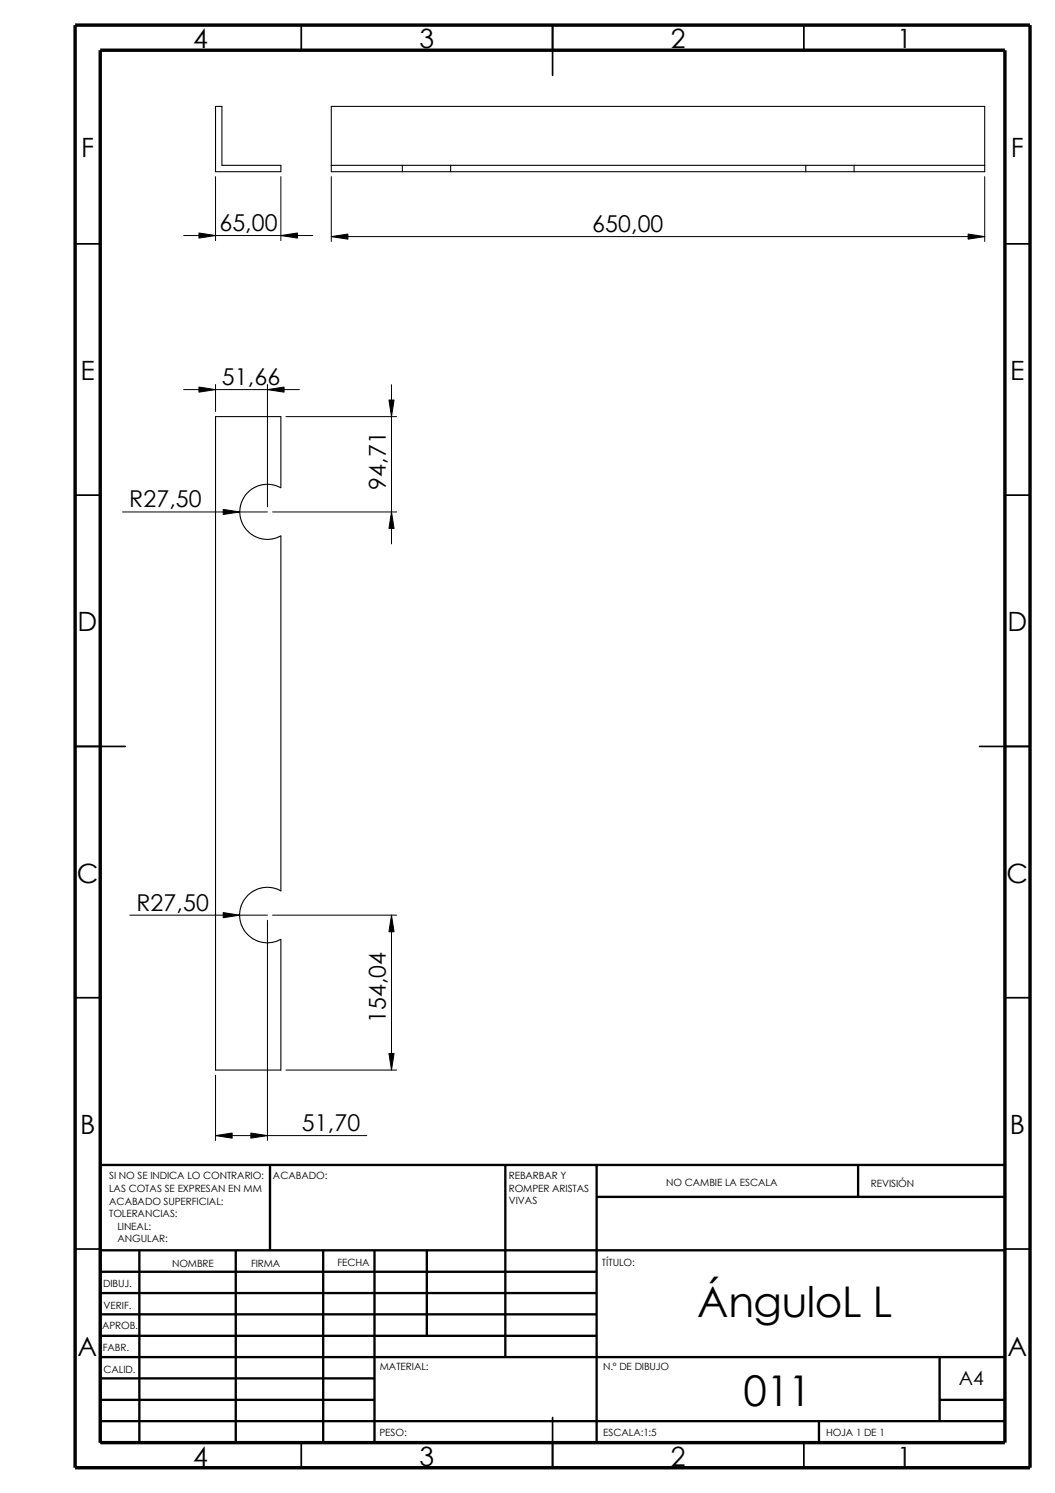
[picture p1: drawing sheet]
<svg xmlns="http://www.w3.org/2000/svg" width="210mm" height="297mm" viewBox="0 0 210 297" stroke-linecap="round" stroke-linejoin="round" font-family="sans-serif">
<g fill="none" stroke="#000" stroke-width=".34">
<path d="M59.9 5v5M109.9 5v10M159.9 5v5M14.9 48.5h5M199.9 48.5h5M14.9 98.5h5M199.9 98.5h5M14.9 148.5h10M194.9 148.5h10M14.9 198.5h5M199.9 198.5h5M14.9 248.5h5"/>
<path d="M199.9 248.5h5M59.9 287v5M109.9 282v10M159.9 287v5"/>
</g>
<g fill="none" stroke="#000" stroke-width=".47">
<path d="M53.7 231.8v17M100.5 231.8v38.2M118.7 231.8v55.2M118.7 238.1h81.2M170.7 231.8v6.3M199.9 231.8h-180v55.2M19.9 248.8h180M19.9 257.3h98.8M19.9 253h98.8M27.7 248.8v38.2M46.9 248.8v38.2M64.3 248.8v38.2"/>
<path d="M74.5 248.8v38.2M84.9 248.8v17M19.9 265.8h98.8M19.9 261.5h98.8M19.9 278.5h54.6M19.9 274.2h54.6M19.9 270h180M186.9 278.5h13M186.9 270v12.7M19.9 282.7h180M162.9 282.7v4.3"/>
</g>
<path d="M14.9 5h190v287h-190zM19.9 10h180v277h-180z" fill="none" stroke="#000" stroke-width=".68" stroke-linecap="butt"/>
<path d="M42.9 21.2h1.3v11.7h11.7v1.3h-13zM65.9 32.9h130M65.9 21.2h130v13h-130zM80.1 32.9v1.3M89.7 32.9v1.3M160.3 32.9v1.3M169.9 32.9v1.3M42.9 82.9h13l-.1 14.1-1.4-.5-1.6-.1-1.2 .2-1.1 .5-1.1 .8-1 1.2-.5 1.2-.2 1.2 .1 1.4 .3 1.1 1 1.5 1 .9 1.3 .6 1.4 .3 1.6-.1 1.5-.6v70.6l-1.2-.5-1.2-.2-1.3 .1-1.7 .6-1.2 .9-.8 1.1-.6 1.3-.2 1.2 .1 1.4 .6 1.7 .8 1.1 1.1 .9 1.3 .6 1.3 .2 1.3-.1 1.7-.6v26h-13z" fill="none" stroke="#000" stroke-width=".21"/>
<g fill="none" stroke="#000" stroke-width=".2">
<path d="M42.9 35.1v12.8M55.9 35.1v12.8M65.9 35.1v12.9M195.9 35.1v12.9M36.5 46.9h25.7M39.6 46.4l3.3 .5-3.3 .5zM55.9 46.9l3.3-.5v1zM65.9 47.1l3.3-.5v1zM65.9 47.1h130M192.6 46.6l3.3 .5-3.3 .5zM36.5 77.5h23.1M39.6 77l3.3 .5-3.3 .5z"/>
<path d="M42.9 76.5v5.4M53.2 77.5l3.3-.5v1zM53.2 76.5v24.3M77.4 79.6h1l-.5 3.3zM77.9 76.5v31.7M56.9 82.9h22M24.4 101.9h28.8M44.4 101.3l3.3 .6-3.3 .5zM54.2 101.9h24.7M77.9 101.9l.5 3.3h-1zM25.8 182.1h27.4M44.4 181.6l3.3 .5-3.3 .5z"/>
<path d="M53.2 183.1v43.8M54.2 182.1h24.7M77.9 182.1l.5 3.3h-1zM77.9 182.1v30.8M42.9 213.9v13M56.9 212.9h22M77.4 209.6h1l-.5 3.3zM42.9 225.9l3.3-.5v1zM42.9 225.9h30.1M49.9 225.4l3.3 .5-3.3 .5z"/>
</g>
<g fill="#000">
<path d="M39.6 46.4l3.3 .5-3.3 .5zM55.9 46.9l3.3-.5v1zM65.9 47.1l3.3-.5v1zM192.6 46.6l3.3 .5-3.3 .5zM39.6 77l3.3 .5-3.3 .5zM53.2 77.5l3.3-.5v1zM77.4 79.6h1l-.5 3.3zM44.4 101.3l3.3 .6-3.3 .5zM77.9 101.9l.5 3.3h-1zM44.4 181.6l3.3 .5-3.3 .5zM77.9 182.1l.5 3.3h-1zM77.4 209.6h1l-.5 3.3z"/>
<path d="M42.9 225.9l3.3-.5v1zM49.9 225.4l3.3 .5-3.3 .5z"/>
</g>
<g font-size="8.4">
<text x="138.7" y="262">ÁnguloL L</text>
<text x="147.9" y="279.7">011</text>
</g>
<g font-size="5.3">
<text x="38.4" y="9.6">4</text>
<text x="83.4" y="9.6">3</text>
<text x="133.5" y="9.6">2</text>
<text x="178.5" y="9.6">1</text>
<text x="16.1" y="31.3">F</text>
<text x="201.1" y="31.3">F</text>
<text x="16" y="75.6">E</text>
<text x="201" y="75.6">E</text>
<text x="15.5" y="125.6">D</text>
<text x="200.4" y="125.6">D</text>
<text x="15.3" y="175.6">C</text>
<text x="200.3" y="175.6">C</text>
<text x="15.9" y="225.6">B</text>
<text x="200.9" y="225.6">B</text>
<text x="15.5" y="269.8">A</text>
<text x="200.4" y="269.8">A</text>
<text x="38.4" y="291.6">4</text>
<text x="83.4" y="291.6">3</text>
<text x="133.5" y="291.6">2</text>
<text x="178.5" y="291.6">1</text>
</g>
<g font-size="4.6">
<text x="43.6" y="45.9">65,00</text>
<text x="117.8" y="46.1">650,00</text>
<text x="44.2" y="76.6">51,66</text>
<text x="25.7" y="100.9">R27,50</text>
<text x="76.8" y="97.4" transform="rotate(-90 76.8 97.4)">94,71</text>
<text x="27.1" y="181.2">R27,50</text>
<text x="76.8" y="203.6" transform="rotate(-90 76.8 203.6)">154,04</text>
<text x="60.1" y="225">51,70</text>
</g>
<text font-size="3.9" x="190.8" y="275.5">A4</text>
<g font-size="2">
<text x="21.7" y="234.7">SI NO SE INDICA LO CONTRARIO:</text>
<text x="21.7" y="237.2">LAS COTAS SE EXPRESAN EN MM</text>
<text x="21.7" y="239.6">ACABADO SUPERFICIAL:</text>
<text x="54.3" y="234.7">ACABADO:</text>
<text x="101.2" y="239.6">VIVAS</text>
<text x="101.2" y="234.6">REBARBAR Y</text>
<text x="101.2" y="237.1">ROMPER ARISTAS</text>
<text x="132.5" y="236">NO CAMBIE LA ESCALA</text>
<text x="173.3" y="236.2">REVISIÓN</text>
<text x="21.7" y="242.1">TOLERANCIAS:</text>
<text x="23.4" y="244.6">LINEAL:</text>
<text x="23.4" y="247.1">ANGULAR:</text>
<text x="67.1" y="252">FECHA</text>
<text x="119.8" y="252">TÍTULO:</text>
<text x="20.5" y="256.1">DIBUJ.</text>
<text x="34.2" y="252.1">NOMBRE</text>
<text x="50" y="252">FIRMA</text>
<text x="20.6" y="260.4">VERIF.</text>
<text x="20.3" y="264.5">APROB.</text>
<text x="20.4" y="268.8">FABR.</text>
<text x="20.6" y="273.2">CALID.</text>
<text x="75.6" y="272.6">MATERIAL:</text>
<text x="120" y="272.6">N.º DE DIBUJO</text>
<text x="75.5" y="285.6">PESO:</text>
<text x="120" y="285.7">ESCALA:1:5</text>
<text x="164.4" y="285.7">HOJA 1 DE 1</text>
</g>
</svg>
